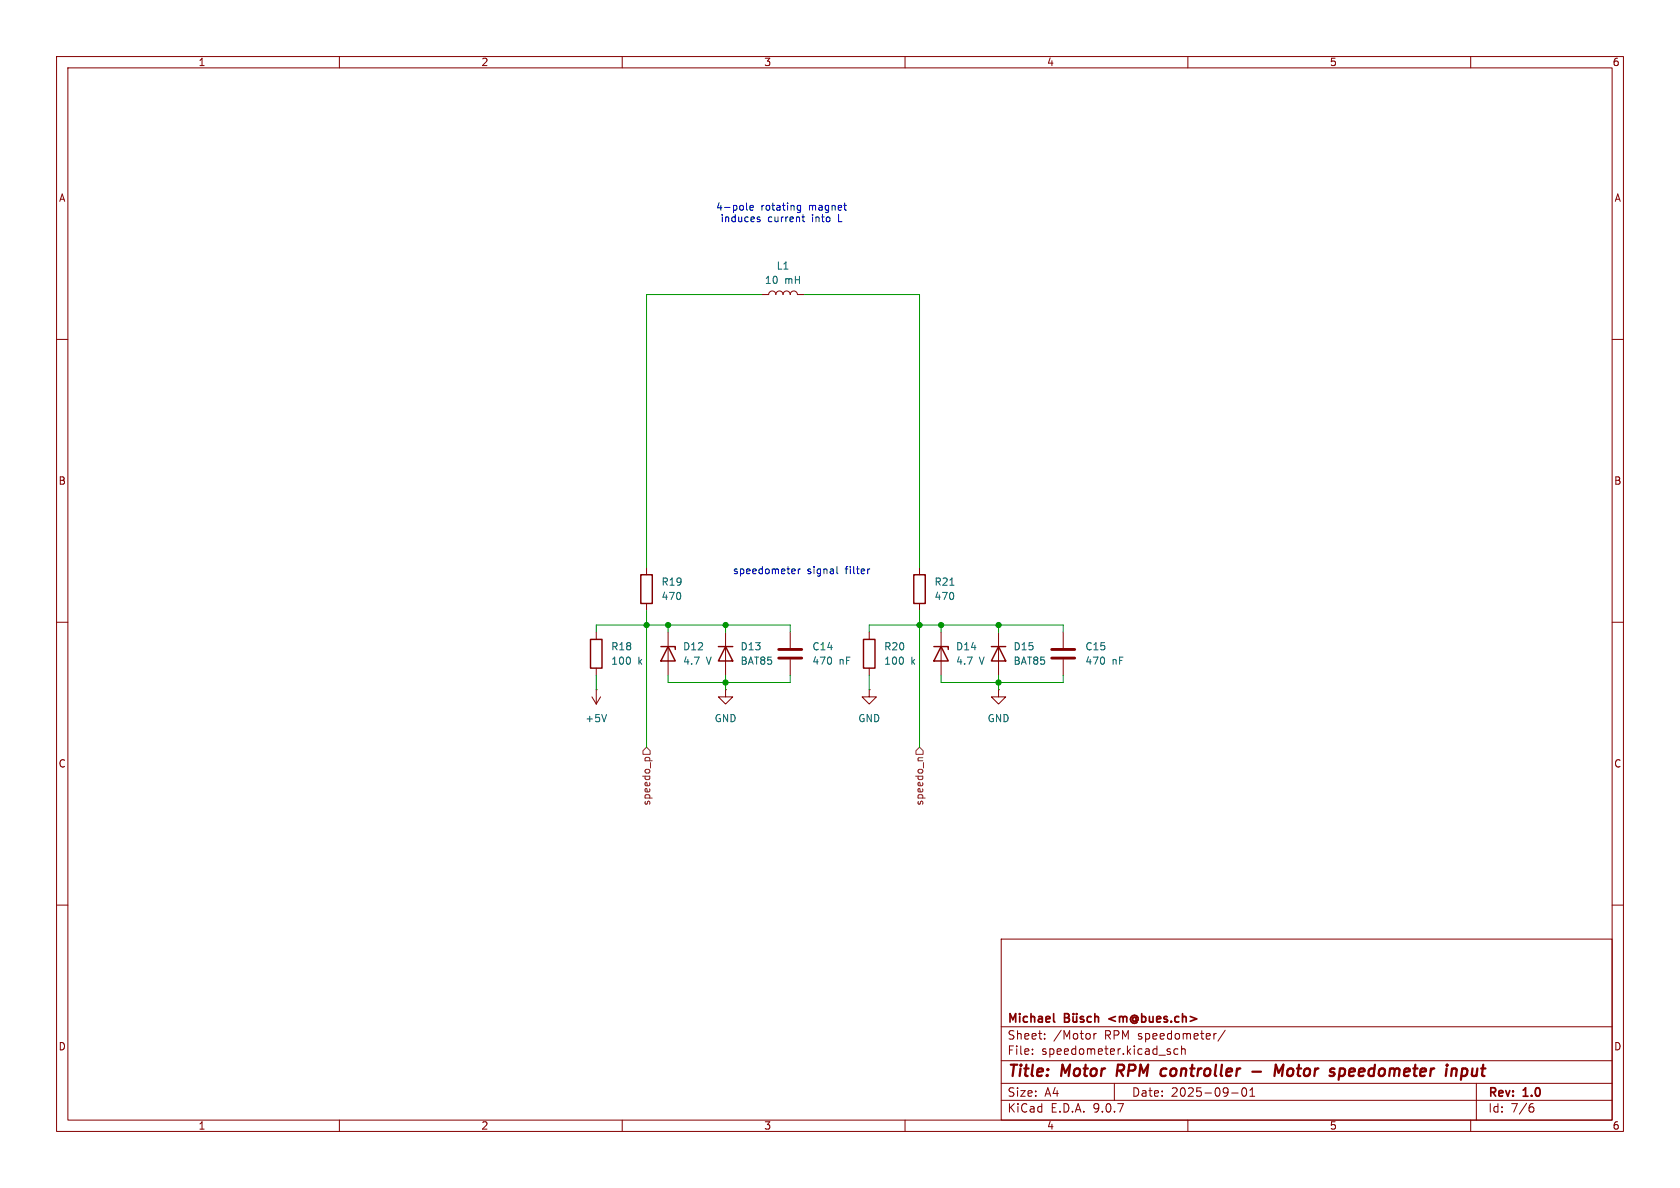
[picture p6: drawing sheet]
<svg xmlns="http://www.w3.org/2000/svg" width="297mm" height="210mm" viewBox="0 0 297 210" stroke-linecap="round" stroke-linejoin="round" font-family="sans-serif">
<g fill="none" stroke="#840000" stroke-width=".18">
<path d="M10 10h277v190h-277zM12 12h273v186h-273zM60 10v2M110 10v2M160 10v2M210 10v2M260 10v2M134.6 52.1h1.3a.64 .64 0 0 1 .6-.7 .64 .64 0 0 1 .7 .7 .64 .64 0 0 1 .6-.7 .64 .64 0 0 1 .6 .7 .64 .64 0 0 1 .7-.7 .64 .64 0 0 1 .6 .7 .64 .64 0 0 1 .6-.7 .64 .64 0 0 1 .7 .7h1.2M10 60h2M285 60h2M10 110h2M105.4 111.8v1.2"/>
<path d="M105.4 118.1v1.3M114.3 100.3v1.3M114.3 106.7v1.3M118.1 111.8v7.6M128.3 111.8v7.6M139.7 111.8v2.8M139.7 116.6v2.8M153.7 111.8v1.2M153.7 118.1v1.3M162.6 100.3v1.3M162.6 106.7v1.3M166.4 111.8v7.6"/>
<path d="M176.5 111.8v7.6M188 111.8v2.8M188 116.6v2.8M285 110h2M104.6 123.2l.8 1.3M105.4 121.9h.1M105.4 121.9v2.6M106.2 123.2l-.8 1.3M128.3 121.9v1.3h1.2l-1.2 1.3-1.3-1.3h1.3M128.3 121.9h.1M153.7 121.9v1.3h1.2l-1.2 1.3-1.3-1.3h1.3M153.7 121.9h.1"/>
<path d="M176.5 121.9v1.3h1.3l-1.3 1.3-1.2-1.3h1.2M176.5 121.9h.1M10 160h2M177 166h108v32h-108zM285 160h2M60 198v2M110 198v2M160 198v2M177 194.5h108M177 191.5h108M177 187.5h108M177 181.5h108"/>
<path d="M182.5 186.3v.1M182.5 185.5v.1M184.7 183.6v.1M184.7 182.8v.1M193.4 182.7v1M193.8 182.7l-.3 .1-.1 .2M197 191.5v3M206.5 185.9l.4 .1 .1 .2-.3 .2h-.2M206.5 185.4l.4 .1M208.2 185.5l-.4-.1-.3 .3v.4l.2 .2h.5M208.9 185.5l.2-.1 .4 .1v.9M208.9 184.9v1.5"/>
<path d="M210 198v2M215 182.7l-.3 .1M216.6 182.1l-1.3 2M217.7 193.2h1.2M219.7 192.4l.2-.1a.81 .81 0 0 1 .6 .6 .81 .81 0 0 1-.3 .8l-.2 .1a.81 .81 0 0 1-.3-1.4zM221 193.8h.8M221 192.7l.4-.4v1.5M260 198v2M261 191.5v6.5M270.6 195.7h.4l.2 .3-.1 .5-.5 .1M271 195.1l-.4 .1"/>
</g>
<path d="M197.6 188.2l-.2 2M205.7 188.9l.5 .1M206.1 190.1l-.6 .1M221.4 189.4h1.5M225.3 190.2l.3-2 .4 1.4 .9-1.4-.3 2M227.8 189l-.2 .3-.1 .5 .4 .4M237.5 188.9l.3 .4-.1 .5-.2 .3M258.5 189l.2-.1 .6 .1 .1 .3-.1 .5a.66 .66 0 0 1-.9 .3M258.5 188.9l-.2 2" fill="none" stroke="#840000" stroke-width=".4"/>
<path d="M186.3 179.2v1.3l.2 .2M188.2 179.2h.5l.2 .1 .1 .3-.3 .3a.4 .4 0 0 1 .4 .4 .4 .4 0 0 1-.3 .4h-.6zM188.2 179.9h.5M189.7 179.7l.1 .9 .3 .1 .2-.2M189.8 179.2v.1M190.3 179.2v.1M190.3 179.7v1M191.6 179.8l-.4-.1-.2 .2 .1 .2 .5 .2v.3h-.6M192.9 179.8l-.4-.1-.3 .3v.4l.1 .2h.6M193.6 179.8l.2-.1 .3 .1 .1 .9M193.6 179.2v1.5" fill="none" stroke="#840000" stroke-width=".3"/>
<path d="M137.7 114.8h4M137.7 116.3h4M185.9 114.8h4.1M185.9 116.3h4.1" fill="none" stroke="#840000" stroke-width=".51"/>
<path d="M104.4 113h2v5.1h-2zM113.3 101.6h2v5.1h-2zM116.8 114.3h2.6v.5M118.1 114.3l1.3 2.5h-2.6zM127 114.3h2.5M128.3 114.3l1.2 2.5h-2.5zM152.7 113h2v5.1h-2zM161.5 101.6h2.1v5.1h-2.1zM165.1 114.3h2.5v.5M166.4 114.3l1.2 2.5h-2.5zM175.3 114.3h2.5M176.5 114.3l1.3 2.5h-2.5z" fill="none" stroke="#840000" stroke-width=".25"/>
<path d="M167.9 103.4h.8M107.2 126.3l-.4 1.3" fill="none" stroke="#006464" stroke-width=".18"/>
<path d="M113.7 132.7l.6-.6 .6 .6v.7h-1.2zM114 134.4l.1-.4 .2-.1h.5l.1 .5M162.6 132.1l.6 .6v.7h-1.3v-.7zM163.1 133.9h-.6l-.2 .4" fill="none" stroke="#725600" stroke-width=".18"/>
<g fill="none" stroke="#009600" stroke-width=".18">
<path d="M134.6 52.1h-20.3v48.2M142.2 52.1h20.4v48.2M105.4 111.8v-1.3h34.3v1.3M105.4 119.4v2.5M114.3 108v24.1M118.1 119.4v1.3h21.6v-1.3M118.1 110.5v1.3M128.3 110.5v1.3M128.3 119.4v2.5M153.7 111.8v-1.3h34.3v1.3M153.7 119.4v2.5M162.6 108v24.1"/>
<path d="M166.4 110.5v1.3M166.4 119.4v1.3h21.6v-1.3M176.5 110.5v1.3M176.5 119.4v2.5"/>
</g>
<g fill="none" stroke="#0000c2" stroke-width=".18">
<path d="M132 35.9v1.1l.2 .2M132.6 36.7l.6-.1-.1-.2-.3-.1-.2 .2v.6h.5M133.9 38.7l.4 .1 .1 .2-.2 .2-.3-.1M134 38.4h-.1M141.5 36.4l-.3-.1-.3 .2 .1 .6h.5M141.5 36.3v1l-.2 .3-.3-.1M141.8 38.4h.5M142 37.9v1.1l.3 .2M149.2 36.3h.4M149.5 37.2h.1M140.4 100.6l.2 .3-.6 .1M140.5 101.4h-.1"/>
<path d="M141.1 100.6v.8M141.5 100.6l-.4 .2M148 100.2v1l.1 .2M153.8 100.6h-.3"/>
</g>
<g fill="#009600" stroke="#009600" stroke-width=".18">
<circle cx="162.6" cy="110.5" r=".46"/>
<circle cx="114.3" cy="110.5" r=".46"/>
<circle cx="118.1" cy="110.5" r=".46"/>
<circle cx="176.5" cy="110.5" r=".46"/>
<circle cx="166.4" cy="110.5" r=".46"/>
<circle cx="128.3" cy="120.7" r=".46"/>
<circle cx="128.3" cy="110.5" r=".46"/>
<circle cx="176.5" cy="120.7" r=".46"/>
</g>
<g font-size="2.8" fill="#840000">
<text x="178" y="190.9">Title:</text>
<text x="187.7" y="190.9">Motor</text>
<text x="198.3" y="190.9">RPM</text>
<text x="206.9" y="190.9">controller</text>
<text x="228.6" y="190.9">Motor</text>
<text x="239.2" y="190.9">speedometer</text>
<text x="260.5" y="190.9">input</text>
</g>
<g font-size="2.1" fill="#840000">
<text x="178" y="184">Sheet:</text>
<text x="178" y="181.2">Michael</text>
<text x="186.2" y="184">/Motor</text>
<text x="195.3" y="184">RPM speedometer/</text>
<text x="196.7" y="181.2">&lt;m@bues.ch&gt;</text>
<text x="178" y="186.7">File:</text>
<text x="184.1" y="186.7">speedometer.kicad_sch</text>
<text x="178" y="196.9">KiCad</text>
<text x="178" y="194.1">Size:</text>
<text x="184.7" y="194.1">A4</text>
<text x="185.7" y="196.9">E.D.A.</text>
<text x="193.3" y="196.9">9.0.7</text>
<text x="200" y="194.1">Date:</text>
<text x="207" y="194.1">2025-09-01</text>
<text x="263" y="194.3">Rev:</text>
<text x="263" y="196.9">Id:</text>
<text x="267.1" y="196.9">7/6</text>
<text x="269.4" y="194.3">1.0</text>
</g>
<g font-size="1.8" fill="#840000">
<text x="35" y="11.9">1</text>
<text x="85" y="11.9">2</text>
<text x="135" y="11.9">3</text>
<text x="185" y="11.9">4</text>
<text x="235" y="11.9">5</text>
<text x="285" y="11.9">6</text>
<text x="10.3" y="35.9">A</text>
<text x="285.3" y="35.9">A</text>
<text x="10.3" y="85.9">B</text>
<text x="285.3" y="85.9">B</text>
<text x="10.3" y="135.9">C</text>
<text x="285.3" y="135.9">C</text>
<text x="10.3" y="185.9">D</text>
<text x="285.3" y="185.9">D</text>
<text x="35" y="199.9">1</text>
<text x="85" y="199.9">2</text>
<text x="135" y="199.9">3</text>
<text x="185" y="199.9">4</text>
<text x="235" y="199.9">5</text>
<text x="285" y="199.9">6</text>
</g>
<g font-size="1.8" fill="#0000c2">
<text x="126.5" y="37.4">4-pole</text>
<text x="127.3" y="39.5">induces</text>
<text x="134.5" y="37.4">rotating</text>
<text x="135.7" y="39.5">current</text>
<text x="143.1" y="37.4">magnet</text>
<text x="143.7" y="39.5">into</text>
<text x="148.5" y="39.5">L</text>
<text x="129.5" y="101.7">speedometer</text>
<text x="142.7" y="101.7">signal</text>
<text x="149.6" y="101.7">filter</text>
</g>
<g font-size="1.8" fill="#006464">
<text x="137.2" y="47.9">L1</text>
<text x="135.1" y="50.4">10</text>
<text x="138.7" y="50.4">mH</text>
<text x="116.8" y="106.3">470</text>
<text x="116.8" y="103.7">R19</text>
<text x="165.1" y="106.3">470</text>
<text x="165.1" y="103.7">R21</text>
<text x="108" y="115.2">R18</text>
<text x="108" y="117.7">100</text>
<text x="112.8" y="117.7">k</text>
<text x="120.7" y="115.2">D12</text>
<text x="120.7" y="117.7">4.7</text>
<text x="124.9" y="117.7">V</text>
<text x="130.8" y="115.2">D13</text>
<text x="130.8" y="117.7">BAT85</text>
<text x="143.5" y="117.7">470</text>
<text x="143.5" y="115.2">C14</text>
<text x="148.3" y="117.7">nF</text>
<text x="156.2" y="115.2">R20</text>
<text x="156.2" y="117.7">100</text>
<text x="161" y="117.7">k</text>
<text x="168.9" y="115.2">D14</text>
<text x="168.9" y="117.7">4.7</text>
<text x="173.1" y="117.7">V</text>
<text x="179.1" y="115.2">D15</text>
<text x="179.1" y="117.7">BAT85</text>
<text x="191.8" y="117.7">470</text>
<text x="191.8" y="115.2">C15</text>
<text x="196.6" y="117.7">nF</text>
<text x="103.4" y="127.9">+5V</text>
<text x="126.2" y="127.9">GND</text>
<text x="151.6" y="127.9">GND</text>
<text x="174.5" y="127.9">GND</text>
</g>
<g font-size="1.8" fill="#725600">
<text x="115.2" y="142.5" transform="rotate(-90 115.2 142.5)">speedo_p</text>
<text x="163.4" y="142.5" transform="rotate(-90 163.4 142.5)">speedo_n</text>
</g>
</svg>
